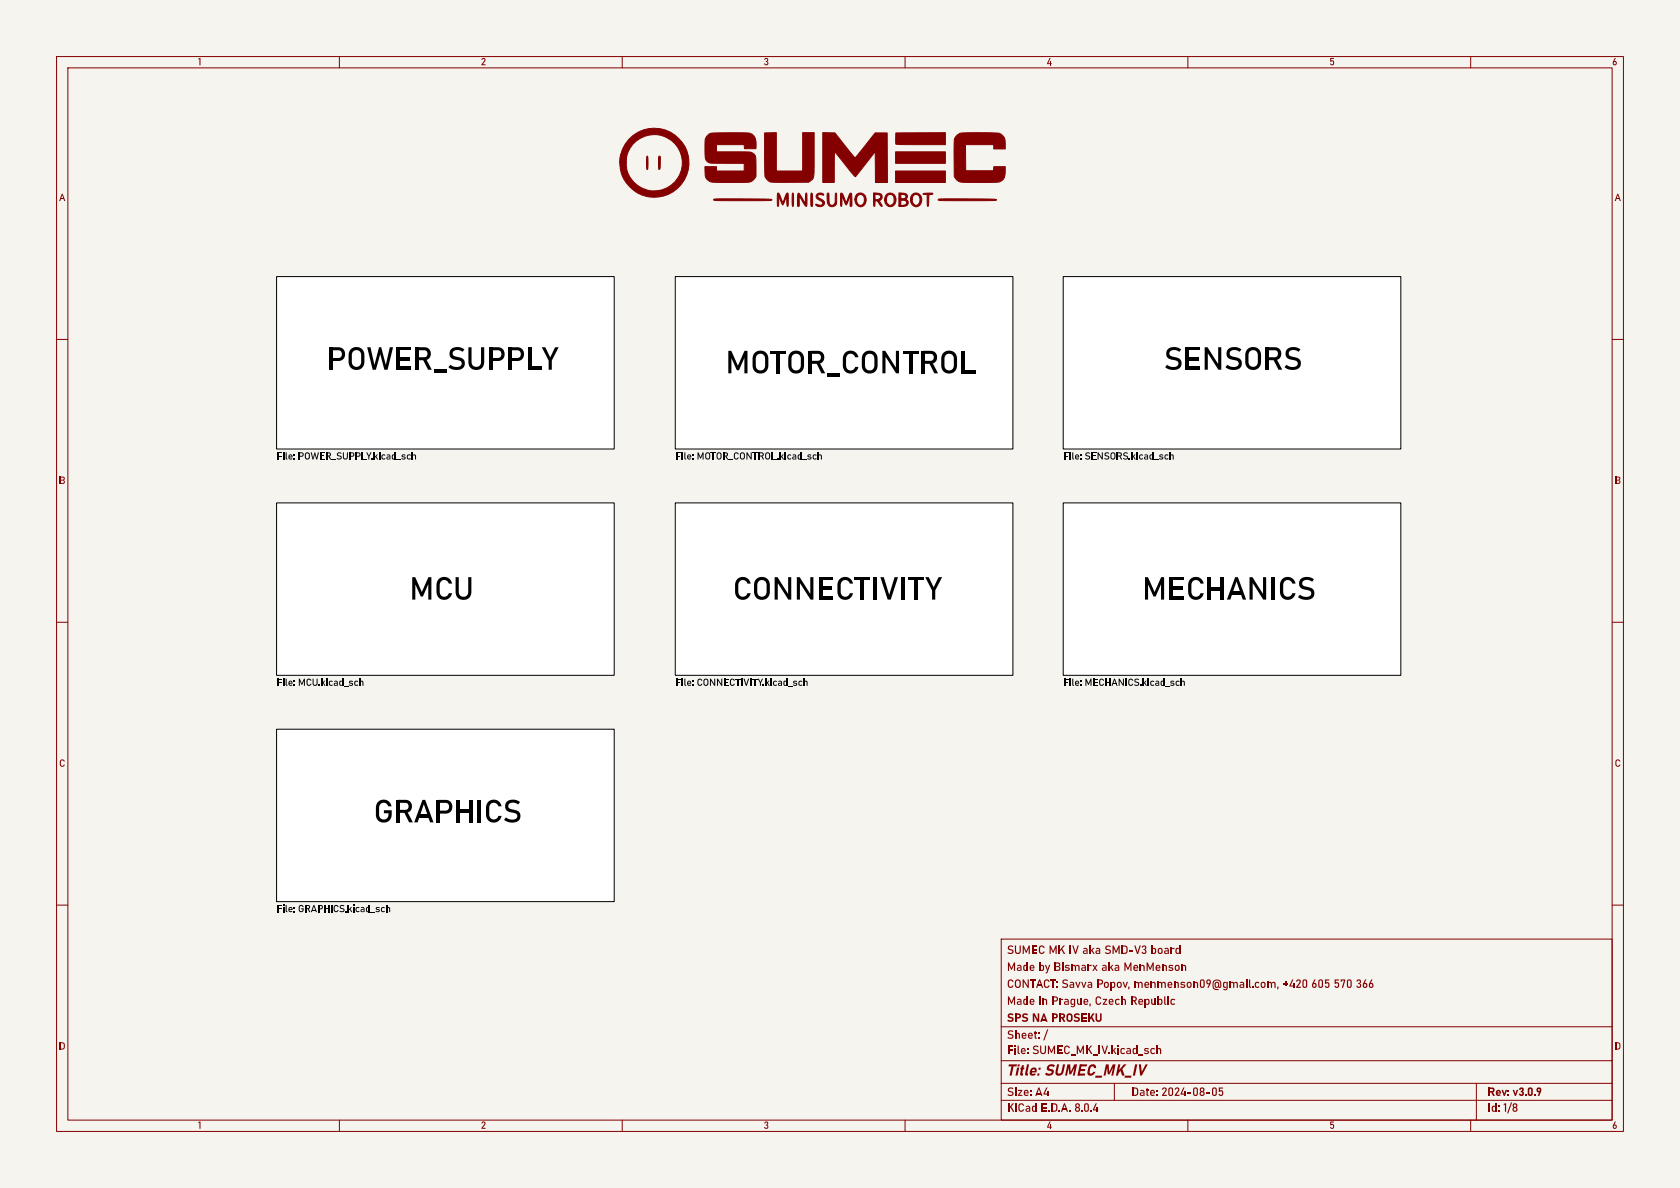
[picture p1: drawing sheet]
<svg xmlns="http://www.w3.org/2000/svg" width="297mm" height="210mm" viewBox="0 0 297 210" stroke-linecap="round" stroke-linejoin="round" font-family="sans-serif">
<path d="M0 0h297v210h-297z" fill="#f5f4ef" stroke="#f5f4ef" stroke-width=".18"/>
<g fill="none" stroke="#840000" stroke-width=".18">
<path d="M10 10h277v190h-277zM12 12h273v186h-273zM60 10v2M110 10v2M160 10v2M210 10v2M260 10v2M10 60h2M285 60h2M10 110h2M285 110h2M10 160h2"/>
<path d="M285 160h2M177 166h108v32h-108zM60 198v2M110 198v2M160 198v2M177 194.5h108M177 191.5h108M177 187.5h108M177 181.5h108M197 191.5v3M210 198v2M260 198v2"/>
<path d="M261 191.5v6.5"/>
</g>
<g fill="#fff" stroke="#fff" stroke-width=".18">
<path d="M48.9 128.9h59.7v30.5h-59.7z"/>
<path d="M48.9 88.9h59.7v30.5h-59.7z"/>
<path d="M119.4 48.9h59.7v30.5h-59.7z"/>
<path d="M188 48.9h59.6v30.5h-59.6z"/>
<path d="M188 88.9h59.6v30.5h-59.6z"/>
<path d="M119.4 88.9h59.7v30.5h-59.7z"/>
<path d="M48.9 48.9h59.7v30.5h-59.7z"/>
</g>
<path d="M48.9 48.9h59.7v30.5h-59.7zM119.4 48.9h59.7v30.5h-59.7zM188 48.9h59.6v30.5h-59.6zM48.9 88.9h59.7v30.5h-59.7zM119.4 88.9h59.7v30.5h-59.7zM188 88.9h59.6v30.5h-59.6zM48.9 128.9h59.7v30.5h-59.7z" fill="none" stroke="#000" stroke-width=".18"/>
<g fill="#840000" stroke="#840000" stroke-width=".18">
<path d="M158.3 30.2h8.8v2.1h-8.8z"/>
<path d="M158.3 26.8h8.8v2.1h-8.8z"/>
<path d="M158.4 23.5h8.7v2.1l-8.6-.1-.2-.2z"/>
<path d="M114.4 27.6l.1 .1v.5a3.1 3.1 0 0 1-.1 1.8l-.1-.6z"/>
<path d="M140.1 34.2h.2v.5a3.1 3.1 0 0 1-.1 1.8l-.2-.6z"/>
<path d="M116.5 27.6h.2v.6a2.73 2.73 0 0 1-.1 1.8l-.2-.4z"/>
<path d="M143.4 34.1h.1a4 4 0 0 1 .2 2.2l-.2 .2-.1-.2z"/>
<path d="M163.2 34.3l.9-.2 .8 .1v.1l-.7 .1v1.8l-.2 .3-.1-.3v-1.8z"/>
<path d="M161.3 34.4a1.17 1.17 0 0 1 1.5 .3 1.17 1.17 0 0 1-.2 1.6 1.02 1.02 0 0 1-1.2 .1 1.02 1.02 0 0 1-.4-1.2h.3a.72 .72 0 0 0 .3 .9 .72 .72 0 0 0 .9-.2 .89 .89 0 0 0 .1-1.1 .89 .89 0 0 0-1-.3l-.3 .3v.4h-.3l.1-.5z"/>
<path d="M151.5 34.4a1.09 1.09 0 0 1 1.3 0 1.09 1.09 0 0 1 .3 1.4 .98 .98 0 0 1-1.2 .7 .98 .98 0 0 1-.8-1.1v-.2h.3a.76 .76 0 0 0 .2 .9 .76 .76 0 0 0 .9 0 1.05 1.05 0 0 0-.4-1.7 .77 .77 0 0 0-.7 .8h-.3z"/>
<path d="M156.8 34.3a1.1 1.1 0 0 1 1.3 .1 1.1 1.1 0 0 1 .2 1.4 1 1 0 0 1-1.1 .7 1 1 0 0 1-.8-1.2h.3a.69 .69 0 0 0 .4 .9 .69 .69 0 0 0 .9-.3l.1-.4a.89 .89 0 0 0-.7-1.1 .73 .73 0 0 0-.7 .9h-.3l.1-.7z"/>
<path d="M135.2 23.5l2-.1v6.8h4.7v-6.7h2v4.8a7.1 7.1 0 0 1-.3 3.4l-.6 .5h-6a1.57 1.57 0 0 1-1.8-1.9z"/>
<path d="M144.5 34.3l.2-.1a.74 .74 0 0 1 .9 .2v.1h-.9l-.1 .4 .5 .3a.8 .8 0 0 1 .6 1 .86 .86 0 0 1-1.5-.1h.3a.63 .63 0 0 0 1-.1l-.2-.4-.3-.2a.73 .73 0 0 1-.6-1z"/>
<path d="M141.1 34.2l.1-.1 .3 .4 .9 1.5v-1.6l.1-.3 .2 .6a2.65 2.65 0 0 1-.2 1.8l-1.2-1.7v1.6h-.3z"/>
<path d="M146.3 34.1h.2v.2l.1 1.2a.58 .58 0 0 0 .6 .8 1 1 0 0 0 .5-1.3l.1-.9 .1 .3a2.66 2.66 0 0 1-.2 1.9 .84 .84 0 0 1-.9 .2 .84 .84 0 0 1-.5-.8z"/>
<path d="M158.9 34.1h.6a.71 .71 0 0 1 .9 .7l-.3 .5a.62 .62 0 0 1 .5 .7 .62 .62 0 0 1-.8 .5h-.9v-.2l1.3-.2a.44 .44 0 0 0-.2-.7h-.7v.9h-.4v-1.2h.7a.49 .49 0 0 0 .6-.3 .63 .63 0 0 0-.9-.4v.7h-.4z"/>
<path d="M126.2 35.2l2.1-.1a60.9 60.9 0 0 1 8.2 .2 1.72 1.72 0 0 1-1.4 .2h-.6a64.3 64.3 0 0 1-8.3-.1z"/>
<path d="M165.9 35.2l2.1-.1a60.9 60.9 0 0 1 8.2 .2 1.72 1.72 0 0 1-1.4 .2h-.5a64.3 64.3 0 0 1-8.4-.1z"/>
<path d="M154.4 34.1a1.64 1.64 0 0 1 1.5 .4v.6l-.4 .4 .5 1-.3-.1-.6-.8-.3-.1-.2 .9-.1 .1-.1-2.1h.3v.8h.6l.4-.3a.94 .94 0 0 0-1.3-.5z"/>
<path d="M145.5 23.4l2.1 .1 3.6 4.4 3.5-4.4h2.1l.1 8.8h-2.1l-.1-5.5-3.4 4.4a15.4 15.4 0 0 1-2.7-3.1l-1-1.3-.1 5.5h-2z"/>
<path d="M137.5 34.1l.3 .2 .6 1.5 .2-.3a1.66 1.66 0 0 1 .7-1.4l.1 1.7-.2 .7-.1-.4v-1.5l-.7 1.6-.7-1.6v1.6l-.2 .3z"/>
<path d="M148.7 34.1a2.38 2.38 0 0 1 .8 1.5l.1 .2 .6-1.5 .2-.2a4.4 4.4 0 0 1 .2 2.3l-.2 .1-.1-.2v-1.8l-.7 1.7-.7-1.7-.1 1.7-.1 .3z"/>
<path d="M169.1 24a2.32 2.32 0 0 1 2.1-.5h2.6a6.7 6.7 0 0 1 3.2 .3l.6 .6 .1 1.9h-2v-.7h-5v4.6h4.9l.1-.7h2a2.96 2.96 0 0 1-.6 2.4 2.88 2.88 0 0 1-1.9 .3h-4.1a2.07 2.07 0 0 1-2.4-1v-6.4z"/>
<path d="M111.1 24.7a6.1 6.1 0 0 1 9.8 .8 6.1 6.1 0 0 1-3.5 9.1 6.1 6.1 0 0 1-7.8-5.9h1.1a5 5 0 0 0 6.4 4.8 5 5 0 0 0 2.7-7.5 5 5 0 0 0-7.9-.5 4.5 4.5 0 0 0-1.2 3.2h-1.1a5.8 5.8 0 0 1 1.5-4z"/>
<path d="M125 24a1.55 1.55 0 0 1 1.6-.5h4.9a1.78 1.78 0 0 1 2.2 2.1l-.1 .7h-2v-.7h-4.9v1.2h4.4a3.2 3.2 0 0 1 1.9 .2l.5 .5 .1 .4v3.3a1.98 1.98 0 0 1-2.2 1h-4.3a2.12 2.12 0 0 1-2.3-.7l-.2-2h2.1v.7h4.9v-1.3h-5a1.5 1.5 0 0 1-1.9-.9l-.1-1.2a5 5 0 0 1 .2-2.5z"/>
</g>
<g font-size="5.6">
<text x="57.8" y="66">POWER_SUPPLY</text>
<text x="128.3" y="66.7">MOTOR_CONTROL</text>
<text x="205.7" y="66">SENSORS</text>
<text x="72.4" y="106.7">MCU</text>
<text x="129.5" y="106.7">CONNECTIVITY</text>
<text x="201.9" y="106.7">MECHANICS</text>
<text x="66" y="146.1">GRAPHICS</text>
</g>
<text font-size="2.8" fill="#840000" x="178" y="190.7">Title:SUMEC_MK_IV</text>
<g font-size="2.1" fill="#840000">
<text x="178" y="172.1">Madeby Bismarx aka MenMenson</text>
<text x="178" y="169.1">SUMECMK IV aka SMD-V3board</text>
<text x="178" y="178.1">Madein Prague, CzechRepublic</text>
<text x="178" y="175.1">CONTACT:</text>
<text x="187.6" y="175.1">SavvaPopov,menmenson09@gmail.com,+420</text>
<text x="231.8" y="175.1">605</text>
<text x="235.8" y="175.1">570</text>
<text x="239.7" y="175.1">366</text>
<text x="178" y="184.1">Sheet: /</text>
<text x="178" y="181.1">SPSNAPROSEKU</text>
<text x="178" y="186.8">File: SUMEC_MK_IV.kicad_sch</text>
<text x="178" y="197">KiCadE.D.A.8.0.4</text>
<text x="178" y="194.2">Size:A4</text>
<text x="200" y="194.2">Date:2024-08-05</text>
<text x="263" y="194.2">Rev:v3.0.9</text>
<text x="263" y="197">Id: 1/8</text>
</g>
<g font-size="1.8" fill="#840000">
<text x="35" y="11.9">1</text>
<text x="85" y="11.9">2</text>
<text x="135" y="11.9">3</text>
<text x="185" y="11.9">4</text>
<text x="235" y="11.9">5</text>
<text x="285" y="11.9">6</text>
<text x="10.4" y="35.9">A</text>
<text x="285.4" y="35.9">A</text>
<text x="10.4" y="85.9">B</text>
<text x="285.4" y="85.9">B</text>
<text x="10.4" y="135.9">C</text>
<text x="285.4" y="135.9">C</text>
<text x="10.4" y="185.9">D</text>
<text x="285.4" y="185.9">D</text>
<text x="35" y="199.9">1</text>
<text x="85" y="199.9">2</text>
<text x="135" y="199.9">3</text>
<text x="185" y="199.9">4</text>
<text x="235" y="199.9">5</text>
<text x="285" y="199.9">6</text>
</g>
<g font-size="1.8">
<text x="48.9" y="81.8">File: POWER_SUPPLY.kicad_sch</text>
<text x="119.4" y="81.8">File: MOTOR_CONTROL.kicad_sch</text>
<text x="188" y="81.8">File: SENSORS.kicad_sch</text>
<text x="48.9" y="121.8">File: MCU.kicad_sch</text>
<text x="119.4" y="121.8">File: CONNECTIVITY.kicad_sch</text>
<text x="188" y="121.8">File: MECHANICS.kicad_sch</text>
<text x="48.9" y="161.8">File: GRAPHICS.kicad_sch</text>
</g>
</svg>
